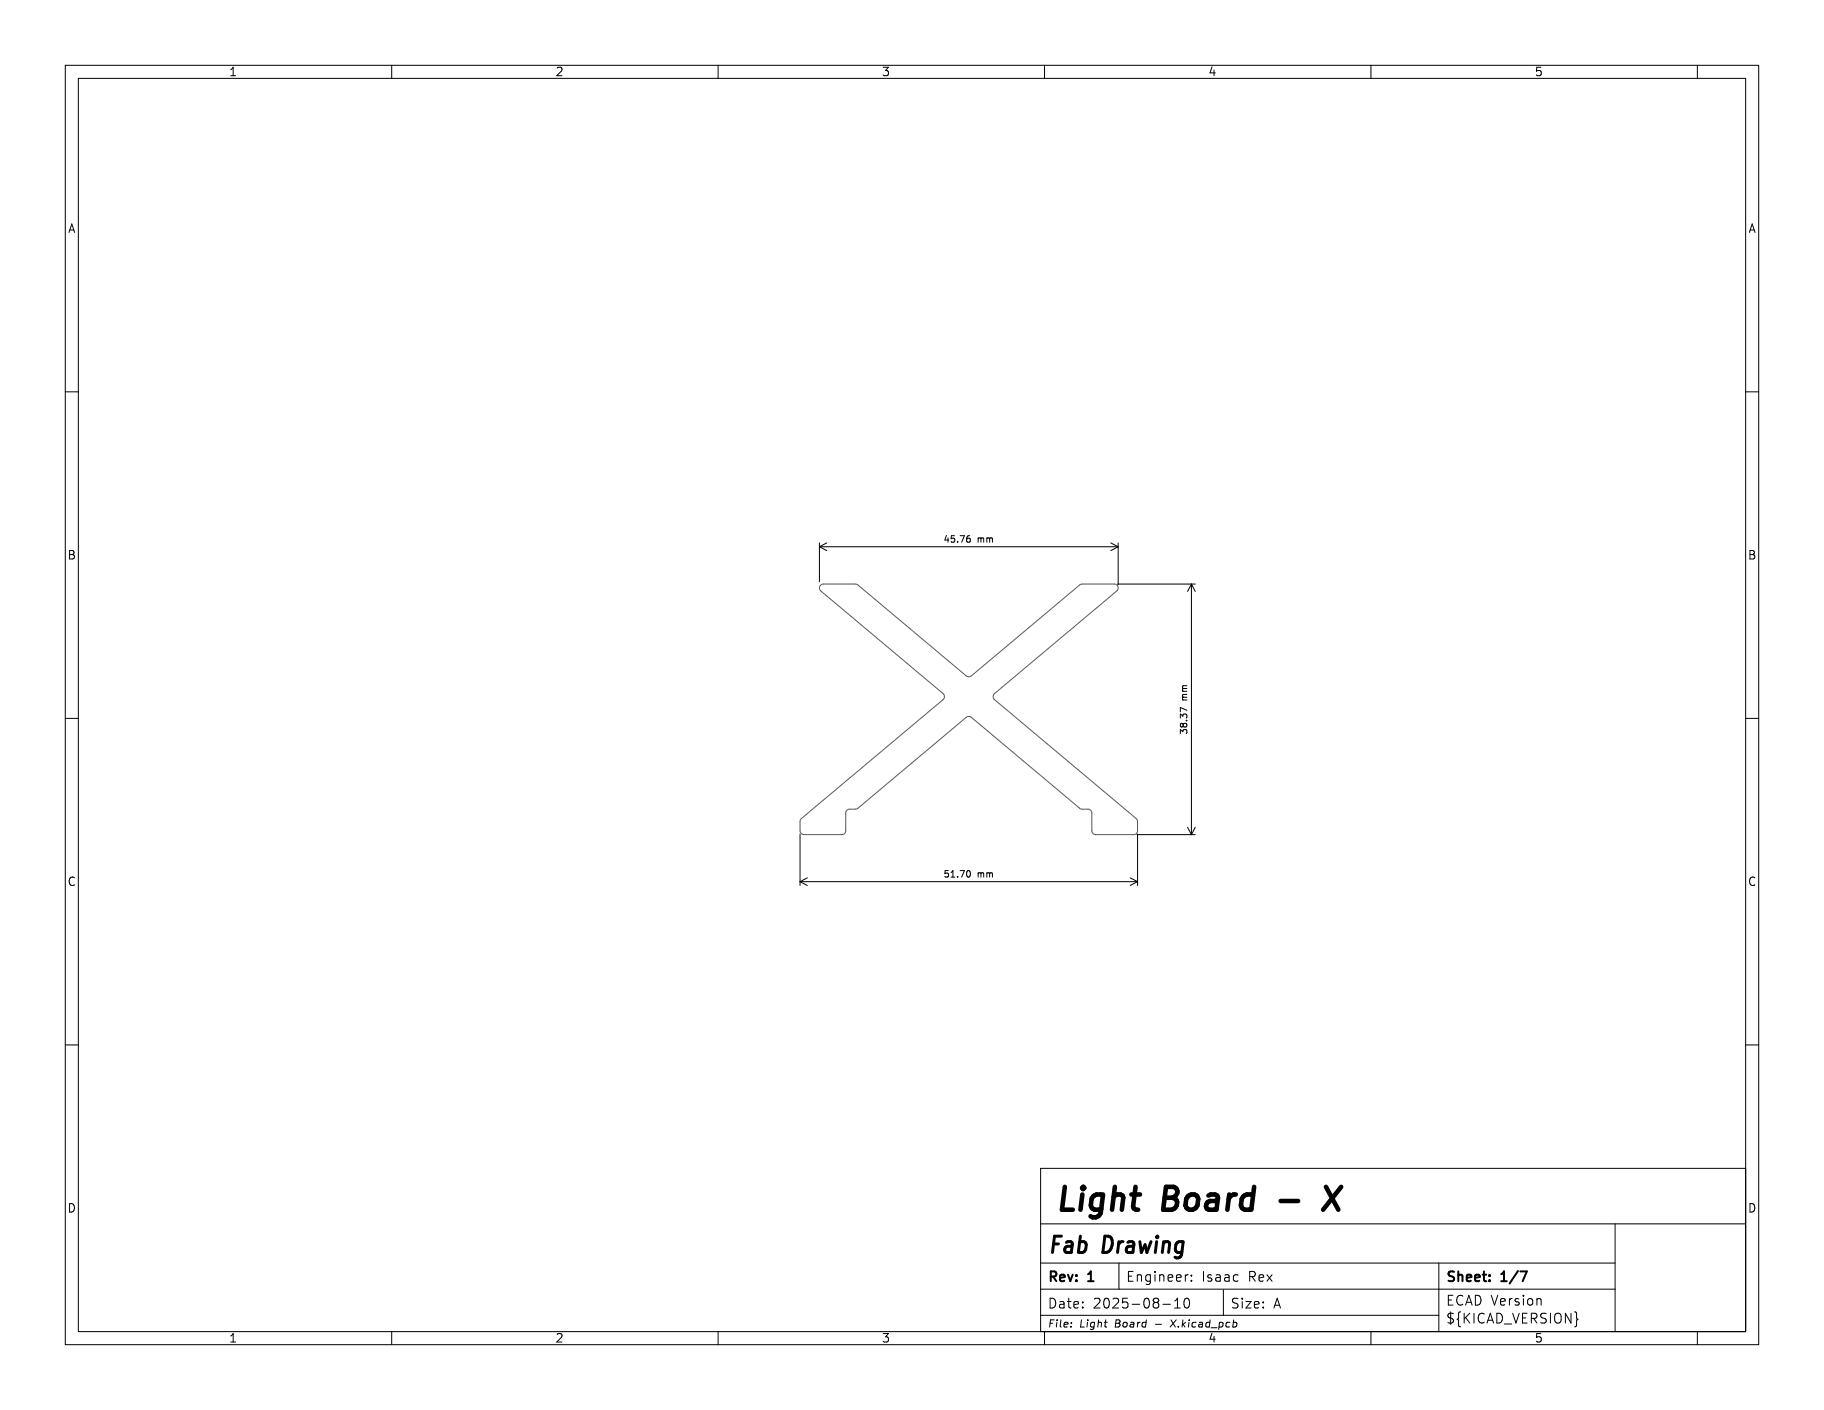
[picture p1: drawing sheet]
<svg xmlns="http://www.w3.org/2000/svg" width="279mm" height="216mm" viewBox="0 0 279 216" stroke-linecap="round" stroke-linejoin="round" font-family="sans-serif">
<g fill="none" stroke="#000" stroke-width=".15">
<path d="M10 10h259.4v195.9h-259.4zM12 12h255.4v191.9h-255.4zM60 10v2M110 10v2M160 10v2M210 10v2M260 10v2M10 60h2M267.4 60h2M125.5 83.1v6M125.5 83.7h45.8M125.5 83.7l1.1 .6"/>
<path d="M126.6 83.1l-1.1 .6M148.3 82.4l.2 .1 .1 .1v.3l-.3 .1M148.5 82l-.2 .1M170.2 83.1l1.1 .6M171.2 89.4h11.9M171.3 83.1v6.4M171.3 83.7l-1.1 .6M182.5 89.4v38.4M182.5 89.4l.6 1.2M182.5 89.4l-.6 1.2M10 110h2M181.8 108.8l-1-.5v.7"/>
<path d="M267.4 110h2M122.5 127.7v7.9M122.5 135h51.8M122.5 135l1.2 .6M123.7 134.4l-1.2 .6M148.3 133.3a.53 .53 0 0 1 .4 .5 .53 .53 0 0 1-.4 .5M173.1 134.4l1.2 .6M174.2 127.8h8.9M174.3 127.7v7.9M174.3 135l-1.2 .6M181.9 126.7l.6 1.1M183.1 126.7l-.6 1.1"/>
<path d="M10 160h2M159.4 178.9h108v25h-108zM267.4 160h2M159.4 197.4h88M159.4 193.4h88M159.4 187.4h108M171.4 193.4v4M178.1 199.7h1.2M179.9 199.2l.5-.4v1.5M181.5 198.9l.4-.1a.94 .94 0 0 1 0 1.5h-.2a.91 .91 0 0 1-.2-1.4zM181.9 195.2h.1M182.5 196v.2"/>
<path d="M182.5 195.3v.1M187.4 197.5v3.9M220.4 193.4v10.5M236 198.9l.1 .9M247.4 187.4v16.5M60 203.9v2M110 203.9v2M159.4 201.4h61M160 203.9v2M164.1 202.5v.1M179.9 200.3h.9M180.2 202.1l-1 1.1"/>
<path d="M210 203.9v2M241.5 201.8l.2 .2-.2 .2M260 203.9v2"/>
</g>
<path d="M232.9 194.7h1l-.7 1.5" fill="none" stroke="#000" stroke-width=".3"/>
<path d="M196.2 183.9h2.6M203.1 181.7l1.9 3.5M205.4 181.7l-2.7 3.5" fill="none" stroke="#000" stroke-width=".7"/>
<path d="M125.7 89.6l.4-.2 5.2 .1 16.7 14 .4 .1 .4-.1 16.6-14 .4-.1h4.9a.6 .6 0 0 1 .6 .5 .6 .6 0 0 1-.2 .6l-18.8 15.7-.2 .5 .2 .4 21.8 18.3 .1 .3 .1 1.5a.6 .6 0 0 1-.6 .6h-5.9a.6 .6 0 0 1-.6-.6v-2.8a.6 .6 0 0 0-.6-.5h-.9l-.3-.1-16.6-14-.4-.1-.4 .1-16.6 14-.3 .1h-.9a.6 .6 0 0 0-.6 .6l-.1 2.8a.6 .6 0 0 1-.5 .5h-5.9a.6 .6 0 0 1-.6-.6l.1-1.5 .1-.3 21.8-18.3 .2-.4-.2-.5-18.8-15.7a.6 .6 0 0 1 0-.9z" fill="none" stroke="#575757" stroke-width=".15"/>
<g font-size="4.9">
<text x="161.4" y="186.4">Light</text>
<text x="178.3" y="186.4">Board</text>
</g>
<g font-size="3.5">
<text x="160.4" y="192.6">Fab</text>
<text x="169" y="192.6">Drawing</text>
</g>
<g font-size="2.1">
<text x="160.4" y="196.7">Rev:</text>
<text x="166.8" y="196.7">1</text>
<text x="172.4" y="196.5">Engineer:</text>
<text x="184.1" y="196.5">Isaac</text>
<text x="191.3" y="196.5">Rex</text>
<text x="221.4" y="196.7">Sheet:</text>
<text x="230.1" y="196.7">1/7</text>
<text x="160.4" y="200.6">Date:</text>
<text x="167.4" y="200.6">2025-08-10</text>
<text x="188.4" y="200.6">Size:</text>
<text x="195" y="200.6">A</text>
<text x="221.4" y="200.1">ECAD Version</text>
<text x="221.4" y="202.9">${KICAD_VERSION}</text>
</g>
<g font-size="1.8">
<text x="35" y="11.9">1</text>
<text x="85" y="11.9">2</text>
<text x="135" y="11.9">3</text>
<text x="185" y="11.9">4</text>
<text x="235" y="11.9">5</text>
<text x="10.3" y="35.9">A</text>
<text x="267.7" y="35.9">A</text>
<text x="10.3" y="85.9">B</text>
<text x="267.7" y="85.9">B</text>
<text x="10.3" y="135.9">C</text>
<text x="267.7" y="135.9">C</text>
<text x="10.3" y="185.9">D</text>
<text x="267.7" y="185.9">D</text>
<text x="35" y="205.8">1</text>
<text x="85" y="205.8">2</text>
<text x="135" y="205.8">3</text>
<text x="185" y="205.8">4</text>
<text x="235" y="205.8">5</text>
</g>
<g font-size="1.5">
<text x="160.4" y="203.5">File:</text>
<text x="165.4" y="203.5">Light</text>
<text x="170.9" y="203.5">Board</text>
<text x="177.2" y="203.5">-</text>
<text x="179.8" y="203.5">X.kicad_pcb</text>
</g>
<g font-size="1.4">
<text x="144.4" y="83.3">45.76</text>
<text x="149.7" y="83.3">mm</text>
<text x="182.1" y="107.3" transform="rotate(-90 182.1 107.3)">mm</text>
<text x="182.1" y="112.6" transform="rotate(-90 182.1 112.6)">38.37</text>
<text x="144.4" y="134.6">51.70</text>
<text x="149.7" y="134.6">mm</text>
</g>
</svg>
